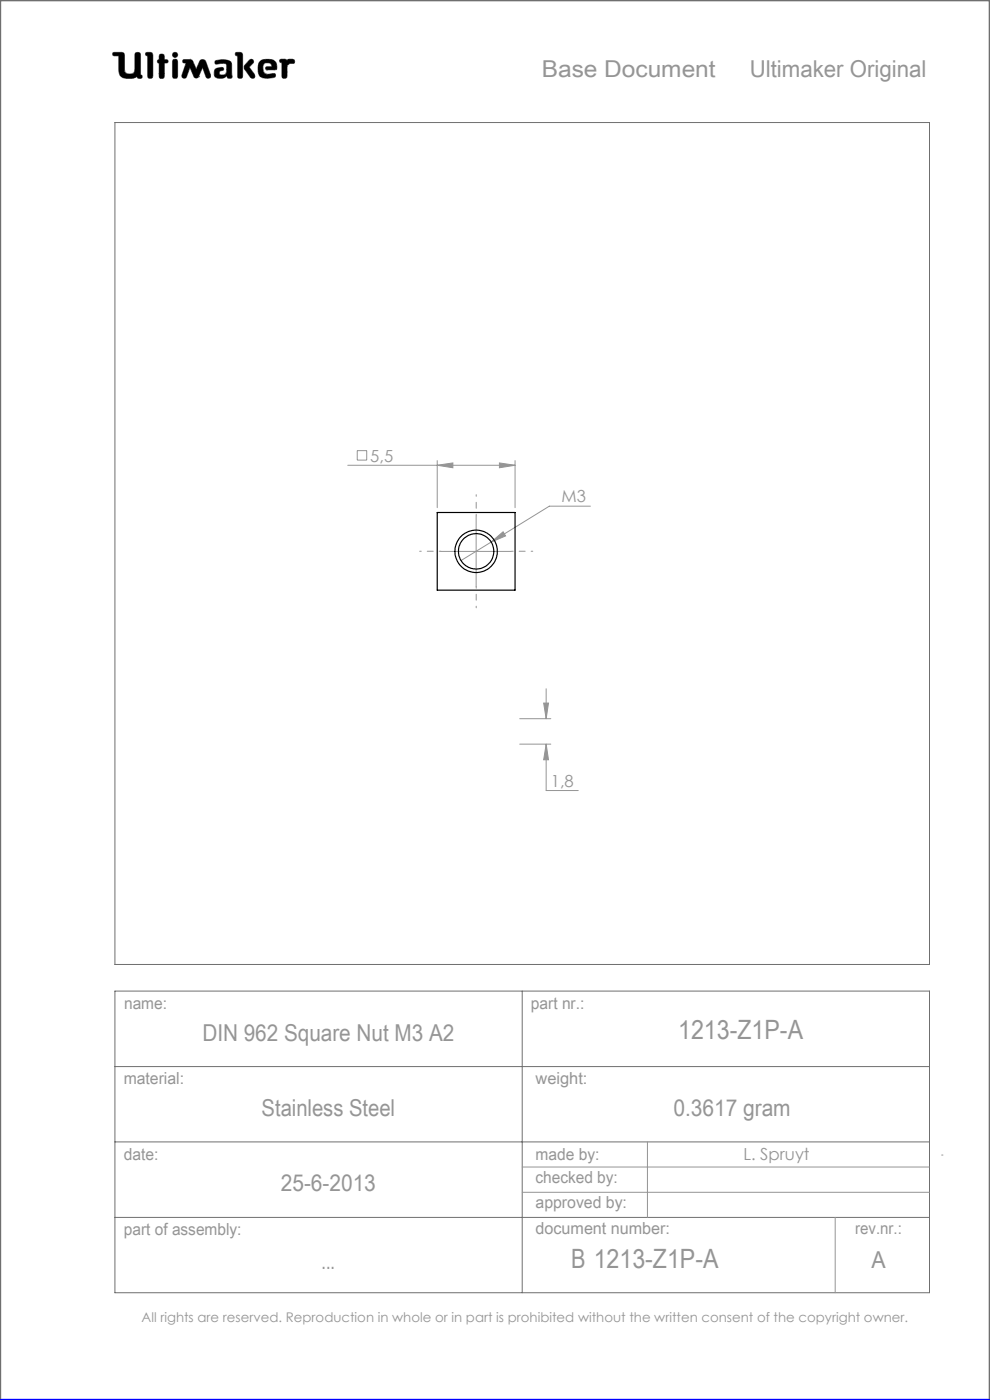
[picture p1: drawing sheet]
<svg xmlns="http://www.w3.org/2000/svg" width="210mm" height="297mm" viewBox="0 0 210 297" stroke-linecap="round" stroke-linejoin="round" font-family="sans-serif">
<g fill="none" stroke="#6f6f6f" stroke-width=".21">
<path d="M24 11.1h1.9l.4 .3 .2 3.9a1.51 1.51 0 0 0 2 0l.2-4a.77 .77 0 0 1 1 0l.1 4.6 .3 .1a.39 .39 0 0 1-.3 .6l-.6-.1-.1-.3a3.8 3.8 0 0 1-3 .3l-.6-.5-.2-.6-.1-3.6h-1a.39 .39 0 0 1-.3-.2 .39 .39 0 0 1 .1-.5zM31 11.1l1.2 .1 .2 .4-.1 4.8a.6 .6 0 0 1-.6 .2 .6 .6 0 0 1-.4-.5v-4.3l-.4-.1zM33.8 12.7v-1.1a.6 .6 0 0 1 .7-.1 .6 .6 0 0 1 .4 .5v.7h.6a.37 .37 0 0 1 0 .6l-.6 .1-.1 3.1a.6 .6 0 0 1-.6 .1 .6 .6 0 0 1-.4-.5v-2.7M33.8 12.7h.1M33.8 13.4h.1M33.8 15.7h.1M33.8 12.7h-.3l-.1 .3v.2l.4 .2M36.7 11.3l.4-.2 .4 .2 .2 .3-.2 .4-.4 .2-.4-.2-.1-.4zM36.8 12.6h.7l.2 .5v3l-.2 .5h-.7l-.2-.5v-3zM38.9 12.7l1.4-.1 .4 .2 .9 1.9 .7-1.6a.73 .73 0 0 1 .7-.5 .73 .73 0 0 1 .7 .5l1 2.8-.1 .5a.53 .53 0 0 1-.5 .2 .53 .53 0 0 1-.4-.3l-.7-2-1 2.1-.4 .2-.4-.2-.9-2.1-.7 2a.54 .54 0 0 1-.5 .3 .54 .54 0 0 1-.5-.2v-.5l.9-2.5-.7-.2zM42.1 16.3h.1M45.6 12.9a3.7 3.7 0 0 1 3.4 .3l.1 .5 .1 2.7a.64 .64 0 0 1-1-.2l-.1-.1a1.93 1.93 0 0 1-2.5 .2 1.32 1.32 0 0 1 .4-1.8l1-.2 .3 .1 .1 .2v.3a.73 .73 0 0 0-.9 .8 .98 .98 0 0 0 1.4 0l.2-.6-.1-1.5a2.59 2.59 0 0 0-2 0l-.4-.2z"/>
<path d="M50 11.1l1.3 .1 .2 .4-.1 4.8a.57 .57 0 0 1-.6 .2 .57 .57 0 0 1-.4-.5v-4.3l-.4-.1zM52.9 12.8l.4-.2 .4 .1 .1 .4-1 1.1 1.2 1.6 .1 .5-.2 .3h-.4a5.9 5.9 0 0 1-1.7-2.2l.1-.6zM55 13.3a2.62 2.62 0 0 1 3.5-.1l.2 1.1-.1 .5h-2l-.2-.1v-.5l1.3-.1-.2-.5a1.24 1.24 0 0 0-1.6 .1l-.1 1.1 .2 .6 .8 .4 1.5-.2 .1 .1v.6a3.8 3.8 0 0 1-3.3-.1 3.2 3.2 0 0 1-.1-2.9zM56.6 14.8h.1M59.4 12.6h1.2l.3 .3a1.21 1.21 0 0 1 1.5-.2v.7l-.9 .1-.6 .4-.1 2.5a.6 .6 0 0 1-.6 .2 .6 .6 0 0 1-.4-.5v-2.8l-.5-.2zM24.4 26h172.8v178.6h-172.8zM24.4 210.3h172.8v63.9h-172.8zM110.8 210.3v63.9M24.4 226.3h172.8M24.4 242.2h172.8M24.4 258.3h172.8"/>
</g>
<path d="M0 297v-297h210v297" fill="none" stroke="#6f6f6f" stroke-width=".5"/>
<g fill="none" stroke="#959595" stroke-width=".21">
<path d="M73.8 98.7h35.5M75.8 95.6h2v2h-2zM92.7 98.7l3.4-.5v1zM92.7 97.7v10M105.9 98.2l3.4 .5-3.4 .5zM109.3 97.7v10M93.5 117h15M101 109.5v15M104.2 115l2.5-2.2 .5 .9zM104.2 115l-6.4 3.9M125.2 107.4h-8.7l-12.3 7.6M110.2 157.9h6.6"/>
<path d="M110.2 152.5h6.6M115.3 149.2h1l-.4 3.3zM115.9 157.9l.4 3.3h-1zM115.9 157.9v9.8h6.8M115.9 146.1v6.4M110.8 247.6h86.4M110.8 252.9h86.4M137.3 242.2v16.1M177.2 258.3v15.9M199.7 245h.3"/>
</g>
<path d="M0 297h210" fill="none" stroke="#00f" stroke-width=".5"/>
<path d="M45.7 12.9l-.1 .5 .2 .2 1.2-.2 .9 .1 .2 .3-.1 1.4a.84 .84 0 0 1-.6 .7 .84 .84 0 0 1-.9-.3l.1-.4 .4-.2a.36 .36 0 0 0 .4-.4 .36 .36 0 0 0-.4-.3 1.23 1.23 0 0 0-1.6 1 1.07 1.07 0 0 0 .3 1.1 1.07 1.07 0 0 0 1.1 .2h.6l.3-.2a.28 .28 0 0 1 .4-.3 .28 .28 0 0 1 .2 .4 .57 .57 0 0 0 .6 .2 .57 .57 0 0 0 .3-.6l-.1-2.4a1.23 1.23 0 0 0-1.5-1zM50 11.1v.6l.4 .1v4.6l.3 .2h.5l.3-.3v-4.8l-.4-.4zM53 12.7l-1.2 1.3v.5l1.4 2 .6 .1 .2-.2v-.6l-1.2-1.6 1-.9v-.4l-.4-.3zM55.2 12.9a2.9 2.9 0 0 0 .1 3.4l.5 .2 1 .1 1.4-.2 .3-.2-.1-.5-.2-.1-1.4 .2-.6-.2-.3-.4-.1-.5a.99 .99 0 0 1 .7-1.3 .99 .99 0 0 1 1.2 .7l-1.2 .1-.2 .4 .3 .2h1.5a.51 .51 0 0 0 .6-.1 .51 .51 0 0 0 0-.6 1.62 1.62 0 0 0-2-1.5l-1.1 .1zM59.4 12.6l-.1 .6 .5 .1v3l.2 .3h.6l.3-.4v-2.3l.6-.4 .9-.1 .1-.5-.3-.3h-1l-.3 .3-.4-.3zM36.7 12.7l-.1 .3v3.4l.2 .2h.7l.2-.3v-3.4l-.2-.3zM36.6 11.6a.56 .56 0 0 0 1.1 0 .56 .56 0 0 0-1.1 0zM33.8 11.6v1.1l-.4 .2v.4l.4 .1v2.9l.2 .3h.5l.4-.4v-2.8l.7-.1 .1-.4-.3-.2h-.5v-.8l-.2-.4h-.6zM31 11.1l-.1 .6 .4 .1v4.5l.3 .3h.5l.3-.5v-4.7l-.4-.3zM38.8 12.7v.5l.7 .2-.9 2.5 .1 .6 .5 .1 .3-.2 .8-2.1 .9 2.1 .3 .2h.3l.3-.2 .9-2.1 .7 2.1 .6 .2 .4-.2v-.5l-1-2.8-.3-.4h-.7l-.3 .2-.8 1.8-.9-1.9-.4-.2zM24 11.2v.6h1.2v2.7a1.76 1.76 0 0 0 2.2 2.1h.9l.8-.4 .3 .4h.6l.2-.2-.1-.4-.3-.1v-4.4l-.4-.4h-.5l-.3 .4v3.4a.81 .81 0 0 1-1.1 .8h-.1a.86 .86 0 0 1-1-1.1l-.1-3.3-.4-.2z" fill-rule="evenodd" fill="#000"/>
<path d="M93.5 116.9h-4.5M101 109.4v-4.5M108.5 116.9h4.5M101 124.4v4.5" fill="none" stroke="#959595" stroke-width=".21" stroke-dasharray="15.2 1.3 1.3 1.3" stroke-dashoffset="14.9"/>
<path d="M92.7 98.7l3.4-.5v1zM105.9 98.2l3.4 .5-3.4 .5zM104.2 115l3-1.3-.5-.9zM115.9 157.9l.4 3.3h-1zM115.3 149.2h1l-.4 3.3z" fill="#959595"/>
<g fill="none" stroke="#000" stroke-width=".25">
<path d="M92.7 108.7h16.6v16.5h-16.6z"/>
<circle cx="101" cy="116.9" r="4.5"/>
<circle cx="101" cy="117" r="3.7"/>
</g>
<g font-size="5.6" fill="#959595">
<text x="143.9" y="220.3">1213-Z1P-A</text>
<text x="121.1" y="269.1">B 1213-Z1P-A</text>
</g>
<g font-size="4.9" fill="#959595">
<text x="114.9" y="16.3">Base Document</text>
<text x="159" y="16.3">Ultimaker Original</text>
<text x="42.9" y="220.9">DIN 962 Square Nut M3 A2</text>
<text x="55.5" y="236.7">Stainless Steel</text>
<text x="142.8" y="236.7">0.3617 gram</text>
<text x="59.6" y="252.7">25-6-2013</text>
<text x="68.2" y="269.3">...</text>
<text x="184.9" y="269.1">A</text>
</g>
<g font-size="3.5" fill="#959595">
<text x="78.5" y="97.9">5,5</text>
<text x="119.1" y="106.6">M3</text>
<text x="116.8" y="166.9">1,8</text>
<text x="26.3" y="214.1">name:</text>
<text x="112.6" y="214">part nr.:</text>
<text x="26.2" y="229.9">material:</text>
<text x="113.6" y="229.9">weight:</text>
<text x="26.3" y="246">date:</text>
<text x="113.6" y="246">made by:</text>
<text x="113.6" y="251.1">checked by:</text>
<text x="157.7" y="246.2">L. Spruyt</text>
<text x="113.6" y="256.3">approved by:</text>
<text x="26.3" y="262">part of assembly:</text>
<text x="113.6" y="261.8">document number:</text>
<text x="181.4" y="261.9">rev.nr.:</text>
</g>
<text font-size="2.8" fill="#959595" x="30" y="280.4">All rights are reserved. Reproduction in whole or in part is prohibited without the written consent of the copyright owner.</text>
</svg>
